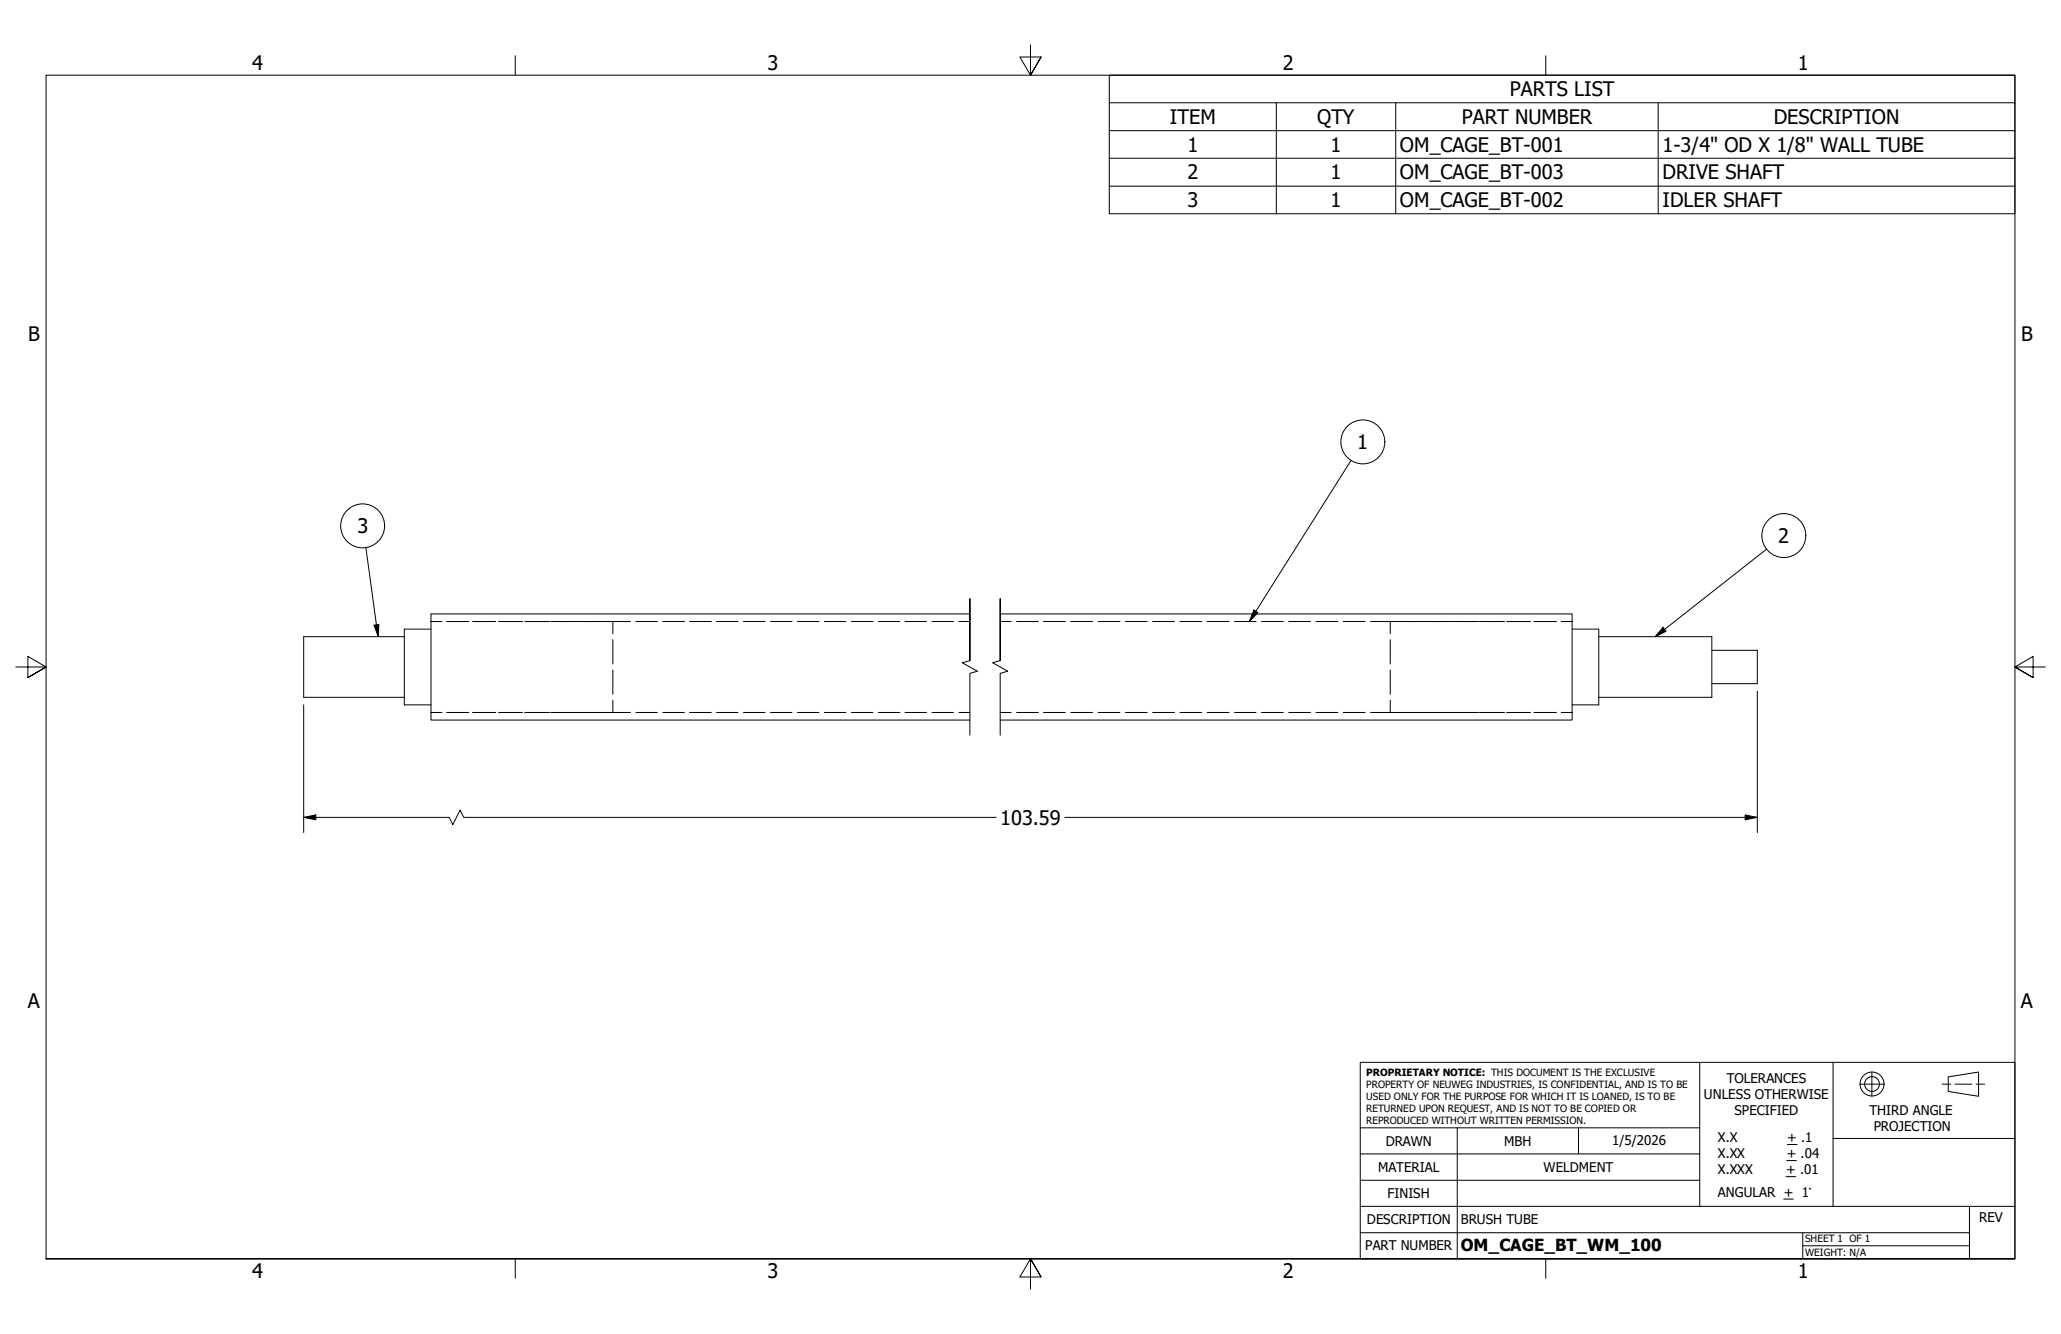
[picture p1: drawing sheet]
<svg xmlns="http://www.w3.org/2000/svg" width="432mm" height="279mm" viewBox="0 0 432 279" stroke-linecap="round" stroke-linejoin="round" font-family="sans-serif">
<!-- layer: Hidden (ANSI) -->
<g fill="none" stroke="#000" stroke-width=".21">
<path d="M90.3 130.2h2.3M93.6 130.2h4.6M99 130.2h4.9M104.5 130.2h5M109.9 130.2h5.2M115.4 130.2h16.7M128.4 130.2v2.5M128.4 134v5.1M133.2 130.2h4.5M138.9 130.2h4.5M144.5 130.2h4.5M150.1 130.2h4.5"/>
<path d="M155.8 130.2h4.5M161.4 130.2h4.5M167.1 130.2h4.5M172.7 130.2h4.5M178.4 130.2h4.5M184 130.2h4.5M189.6 130.2h4.5M195.3 130.2h4.5M200.9 130.2h2.3M209.5 130.2h2.3M213 130.2h4.6M218.6 130.2h4.6"/>
<path d="M224.3 130.2h4.6M230.1 130.2h4.5M235.8 130.2h4.5M241.5 130.2h4.6M247.2 130.2h4.6M252.9 130.2h4.6M258.6 130.2h4.5M264.3 130.2h4.6M270 130.2h4.6M275.7 130.2h4.6M281.4 130.2h4.6M287.1 130.2h22.7"/>
<path d="M291.3 130.2v2.5M291.3 134v5.1M309.9 130.2h5.3M315.7 130.2h5M321.4 130.2h4.7M327.1 130.2h2.3M90.3 149.2h2.3M93.6 149.2h4.6M99 149.2h4.9M104.5 149.2h5M109.9 149.2h5.2M115.4 149.2h16.7"/>
<path d="M128.4 140.3v5.1M128.4 146.7v2.5M133.2 149.2h4.5M138.9 149.2h4.5M144.5 149.2h4.5M150.1 149.2h4.5M155.8 149.2h4.5M161.4 149.2h4.5M167.1 149.2h4.5M172.7 149.2h4.5M178.4 149.2h4.5M184 149.2h4.5"/>
<path d="M189.6 149.2h4.5M195.3 149.2h4.5M200.9 149.2h2.3M209.5 149.2h2.3M213 149.2h4.6M218.6 149.2h4.6M224.3 149.2h4.6M230.1 149.2h4.5M235.8 149.2h4.5M241.5 149.2h4.6M247.2 149.2h4.6M252.9 149.2h4.6"/>
<path d="M258.6 149.2h4.5M264.3 149.2h4.6M270 149.2h4.6M275.7 149.2h4.6M281.4 149.2h4.6M287.1 149.2h22.7M291.3 140.3v5.1M291.3 146.7v2.5M309.9 149.2h5.3M315.7 149.2h5M321.4 149.2h4.7M327.1 149.2h2.3h-2.2"/>
</g>
<!-- layer: Break Line (ANSI) -->
<path d="M203.2 138.4v-13v13l-1.6 .4 3.2 1.8-1.6 .4v13M209.5 138.4v-13v13l-1.5 .4 3.1 1.8-1.6 .4v13" fill="none" stroke="#000" stroke-width=".21"/>
<!-- layer: Visible (ANSI) -->
<path d="M84.7 133.3h-21.1v12.7h21.1M90.3 131.8h-5.6v15.8h5.6M203.2 128.6h-112.9v22.2h112.9M209.5 128.6h119.9v22.2h-119.9M329.4 131.8h5.6v15.8h-5.6M335 133.3h23.6v12.7h-23.6M358.6 136.2h9.6v7h-9.6" fill="none" stroke="#000" stroke-width=".21"/>
<!-- layer: Symbol (ANSI) -->
<g fill="none" stroke="#000" stroke-width=".21">
<path d="M232.4 21.5v-5.8h189.7v5.8M232.4 21.5h189.7v5.9M232.4 21.5v23.3h189.7v-17.4M232.4 27.4h189.7M232.4 33.1h189.7M232.4 39h189.7M267.4 21.5v23.3M292.4 21.5v23.3M347.4 21.5v23.3M283.1 96.4l-21.4 33.8M76.6 114.6l2.6 18.7M370.1 115l-23.3 18.3"/>
<path d="M78.4 130.9l1-.1-.2 2.5zM262.7 127.8l.8 .5-1.8 1.9zM348.4 131.4l.7 .8-2.3 1.1z"/>
<circle cx="285.5" cy="92.6" r="4.6"/>
<circle cx="76" cy="110.1" r="4.6"/>
<circle cx="373.7" cy="112.2" r="4.6"/>
</g>
<!-- layer: Border (ANSI) -->
<path d="M107.9 11.7v4M215.9 9.4v6.3l-2.2-3.8h4.4l-2.2 3.8 2.2-3.8M323.8 11.7v4M3.3 139.7h6.4l-3.9-2.2v4.4l3.9-2.2-3.9 2.2M428.5 139.7h-6.4l3.9-2.2v4.4l-3.9-2.2 3.9 2.2M9.7 263.7v-248h412.4v248h-412.4h412.4M107.9 263.7v4M218.1 267.5l-2.2-3.8 2.2 3.8h-4.4l2.2-3.8v6.3M323.8 263.7v4" fill="none" stroke="#000" stroke-width=".21"/>
<!-- layer: Title (ANSI) -->
<g fill="none" stroke="#000" stroke-width=".21">
<path d="M285 222.5h137.1v41.2h-137.1zM285 236.2h71.1M305.3 236.2v27.5M330.7 236.2v5.5M356.1 222.5v30.2M374.5 239.7h2M384 222.5v15.9M389.6 227.1h5.1M392.2 224.5v5.1M406.9 227.1h1.8M408.2 225.6l6.3-1.1v5.1l-6.3-1zM409.6 227.1h3.5"/>
<path d="M414 227.1h1.8M422.1 238.4h-38.1v14.3M285 258.2h127.6M285 252.7h137.1M285 247.2h71.1M285 241.7h71.1M373.7 251.1h2M374.2 246.4h2M374.3 243.1h2.1M377.7 258.2v5.5M412.6 252.7v11M377.7 260.9h34.9"/>
<circle cx="392.2" cy="227" r="2.51"/>
<circle cx="392.2" cy="227" r="1.56"/>
</g>
<!-- layer: Dimension (ANSI) -->
<path d="M63.6 147.6v26.8M368.2 144.8v29.6M63.6 171.2l2.6-.5v1zM63.6 171.2h30.5l.8 1.5 1.5-3 .8 1.5h111.5M223.1 171.2h145.1M365.6 170.7l2.6 .5-2.6 .5z" fill="none" stroke="#000" stroke-width=".21"/>
<path d="M63.6 171.2l2.6-.5v1zM365.6 170.7l2.6 .5-2.6 .5z" fill="#000"/>
<!-- layer: Symbol (ANSI) -->
<path d="M78.4 130.9l1-.1-.2 2.5zM262.7 127.8l.8 .5-1.8 1.9zM348.4 131.4l.7 .8-2.3 1.1z" fill="#000"/>
<g font-size="4.2">
<text x="52.8" y="14.7">4</text>
<text x="160.8" y="14.7">3</text>
<text x="268.7" y="14.7">2</text>
<text x="376.7" y="14.7">1</text>
<text x="316.3" y="20.2">PARTS LIST</text>
<text x="245.1" y="26">ITEM</text>
<text x="276" y="26">QTY</text>
<text x="306.3" y="26">PART NUMBER</text>
<text x="371.7" y="26">DESCRIPTION</text>
<text x="248.8" y="31.8">1</text>
<text x="278.8" y="31.8">1</text>
<text x="293.3" y="31.8">OM_CAGE_BT-001</text>
<text x="348.3" y="31.9">1-3/4&quot; OD X 1/8&quot; WALL TUBE</text>
<text x="248.8" y="37.6">2</text>
<text x="278.8" y="37.6">1</text>
<text x="293.3" y="37.6">OM_CAGE_BT-003</text>
<text x="348.3" y="37.6">DRIVE SHAFT</text>
<text x="248.8" y="43.4">3</text>
<text x="278.8" y="43.4">1</text>
<text x="293.3" y="43.4">OM_CAGE_BT-002</text>
<text x="348.3" y="43.4">IDLER SHAFT</text>
<text x="5.9" y="71.4">B</text>
<text x="423.5" y="71.4">B</text>
<text x="284.4" y="94">1</text>
<text x="74.9" y="111.7">3</text>
<text x="372.6" y="113.7">2</text>
<text x="209.5" y="172.7">103.59</text>
<text x="5.8" y="211.1">A</text>
<text x="423.4" y="211.1">A</text>
<text x="52.8" y="267.7">4</text>
<text x="160.8" y="267.7">3</text>
<text x="268.7" y="267.7">2</text>
<text x="376.7" y="267.7">1</text>
</g>
<text font-size="3.5" x="306.1" y="262">OM_CAGE_BT_WM_100</text>
<g font-size="2.8">
<text x="361.8" y="226.9">TOLERANCES</text>
<text x="357" y="230.3">UNLESS OTHERWISE</text>
<text x="363.4" y="233.6">SPECIFIED</text>
<text x="391.7" y="233.5">THIRD ANGLE</text>
<text x="290.3" y="240">DRAWN</text>
<text x="315.2" y="240">MBH</text>
<text x="337.8" y="239.8">1/5/2026</text>
<text x="359.9" y="239.3">X.X</text>
<text x="374.5" y="239.3">+ .1</text>
<text x="392.6" y="236.8">PROJECTION</text>
<text x="288.7" y="245.5">MATERIAL</text>
<text x="323.4" y="245.5">WELDMENT</text>
<text x="359.9" y="242.6">X.XX</text>
<text x="359.9" y="245.9">X.XXX</text>
<text x="374.2" y="245.9">+ .01</text>
<text x="374.3" y="242.6">+ .04</text>
<text x="290.7" y="251">FINISH</text>
<text x="359.9" y="250.7">ANGULAR + 1°</text>
<text x="286.4" y="256.4">DESCRIPTION</text>
<text x="306.1" y="256.3">BRUSH TUBE</text>
<text x="414.7" y="256">REV</text>
<text x="286" y="261.9">PART NUMBER</text>
</g>
<g font-size="2.1">
<text x="286.3" y="225.4">PROPRIETARY NOTICE: THIS DOCUMENT IS THE EXCLUSIVE</text>
<text x="286.3" y="227.8">PROPERTY OF NEUWEG INDUSTRIES, IS CONFIDENTIAL, AND IS TO BE</text>
<text x="286.3" y="230.4">USED ONLY FOR THE PURPOSE FOR WHICH IT IS LOANED, IS TO BE</text>
<text x="286.3" y="232.9">RETURNED UPON REQUEST, AND IS NOT TO BE COPIED OR</text>
<text x="286.3" y="235.4">REPRODUCED WITHOUT WRITTEN PERMISSION.</text>
<text x="378.2" y="260.2">SHEET 1 OF 1</text>
<text x="378.2" y="263">WEIGHT: N/A</text>
</g>
</svg>
